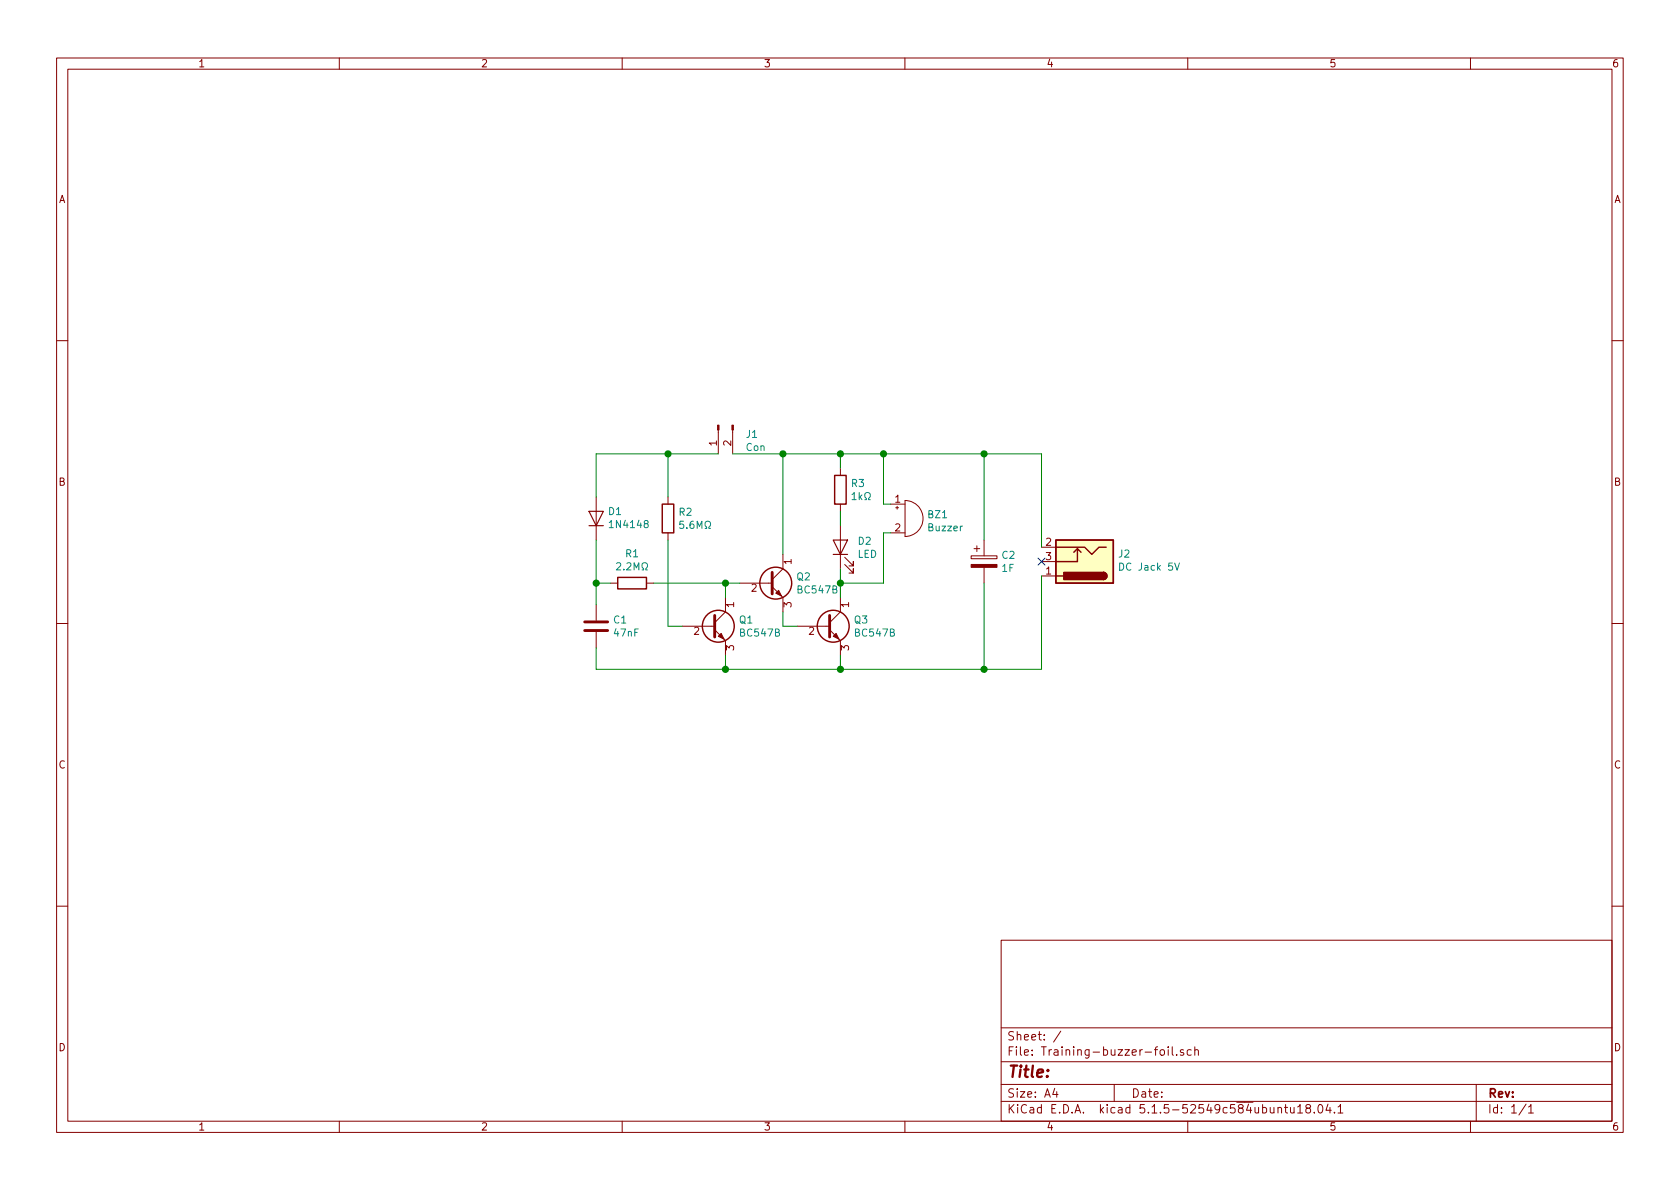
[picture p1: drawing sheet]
EESchema Schematic File Version 4
EELAYER 30 0
EELAYER END
$Descr A4 11693 8268
encoding utf-8
Sheet 1 1
Title ""
Date ""
Rev ""
Comp ""
Comment1 ""
Comment2 ""
Comment3 ""
Comment4 ""
$EndDescr
Wire Wire Line
	5450 4350 5450 4250
Wire Wire Line
	5850 3950 5850 4050
Wire Wire Line
	5850 4050 6150 4050
Connection ~ 5850 4050
Wire Wire Line
	5850 4050 5850 4150
Wire Wire Line
	6150 3150 5850 3150
Wire Wire Line
	5850 3150 5450 3150
Connection ~ 5850 3150
Wire Wire Line
	6850 3150 6150 3150
Connection ~ 6150 3150
Wire Wire Line
	4250 4050 4150 4050
Wire Wire Line
	4650 3150 4150 3150
Wire Wire Line
	4150 3450 4150 3150
Wire Wire Line
	5550 4350 5450 4350
Wire Wire Line
	5850 4550 5850 4650
Wire Wire Line
	5850 4650 6850 4650
Wire Wire Line
	4150 4650 5050 4650
Wire Wire Line
	5050 4650 5850 4650
Connection ~ 5050 4650
Wire Wire Line
	5050 4650 5050 4550
Connection ~ 5850 4650
Wire Wire Line
	4150 4500 4150 4650
Wire Wire Line
	4150 4200 4150 4050
Connection ~ 4150 4050
Wire Wire Line
	4650 4350 4750 4350
Wire Wire Line
	5050 4150 5050 4050
Connection ~ 5050 4050
Wire Wire Line
	5050 4050 5150 4050
Wire Wire Line
	4650 3150 4650 3450
Wire Wire Line
	5000 3150 4650 3150
Connection ~ 4650 3150
Wire Wire Line
	5100 3150 5450 3150
Connection ~ 5450 3150
Connection ~ 6850 4650
Connection ~ 6850 3150
NoConn ~ 7250 3900
Wire Wire Line
	4550 4050 5050 4050
$Comp
L Transistor_BJT:BC547 Q3
U 1 1
P 5750 4350
F 0 "Q3" H 5941 4396 50  0000 L CNN
F 1 "BC547B" H 5941 4305 50  0000 L CNN
F 2 "Package_TO_SOT_THT:TO-92_Inline" H 5950 4275 50  0001 L CIN
F 3 "http://www.fairchildsemi.com/ds/BC/BC547.pdf" H 5750 4350 50  0001 L CNN
	1    5750 4350
	1    0    0    -1  
$EndComp
$Comp
L Transistor_BJT:BC547 Q2
U 1 1
P 5350 4050
F 0 "Q2" H 5541 4096 50  0000 L CNN
F 1 "BC547B" H 5541 4005 50  0000 L CNN
F 2 "Package_TO_SOT_THT:TO-92_Inline" H 5550 3975 50  0001 L CIN
F 3 "http://www.fairchildsemi.com/ds/BC/BC547.pdf" H 5350 4050 50  0001 L CNN
	1    5350 4050
	1    0    0    -1  
$EndComp
$Comp
L Transistor_BJT:BC547 Q1
U 1 1
P 4950 4350
F 0 "Q1" H 5141 4396 50  0000 L CNN
F 1 "BC547B" H 5141 4305 50  0000 L CNN
F 2 "Package_TO_SOT_THT:TO-92_Inline" H 5150 4275 50  0001 L CIN
F 3 "http://www.fairchildsemi.com/ds/BC/BC547.pdf" H 4950 4350 50  0001 L CNN
	1    4950 4350
	1    0    0    -1  
$EndComp
$Comp
L Device:R R2
U 1 1
P 4650 3600
F 0 "R2" H 4720 3646 50  0000 L CNN
F 1 "5.6MΩ" H 4720 3555 50  0000 L CNN
F 2 "Resistor_THT:R_Axial_DIN0207_L6.3mm_D2.5mm_P10.16mm_Horizontal" V 4580 3600 50  0001 C CNN
F 3 "~" H 4650 3600 50  0001 C CNN
	1    4650 3600
	1    0    0    -1  
$EndComp
$Comp
L Device:R R3
U 1 1
P 5850 3400
F 0 "R3" H 5920 3446 50  0000 L CNN
F 1 "1kΩ" H 5920 3355 50  0000 L CNN
F 2 "Resistor_THT:R_Axial_DIN0207_L6.3mm_D2.5mm_P10.16mm_Horizontal" V 5780 3400 50  0001 C CNN
F 3 "~" H 5850 3400 50  0001 C CNN
	1    5850 3400
	1    0    0    -1  
$EndComp
$Comp
L Device:C C1
U 1 1
P 4150 4350
F 0 "C1" H 4265 4396 50  0000 L CNN
F 1 "47nF" H 4265 4305 50  0000 L CNN
F 2 "Capacitor_THT:C_Disc_D5.0mm_W2.5mm_P2.50mm" H 4188 4200 50  0001 C CNN
F 3 "~" H 4150 4350 50  0001 C CNN
	1    4150 4350
	1    0    0    -1  
$EndComp
$Comp
L Device:R R1
U 1 1
P 4400 4050
F 0 "R1" V 4193 4050 50  0000 C CNN
F 1 "2.2MΩ" V 4284 4050 50  0000 C CNN
F 2 "Resistor_THT:R_Axial_DIN0207_L6.3mm_D2.5mm_P10.16mm_Horizontal" V 4330 4050 50  0001 C CNN
F 3 "~" H 4400 4050 50  0001 C CNN
	1    4400 4050
	0    1    1    0   
$EndComp
$Comp
L Device:Buzzer BZ1
U 1 1
P 6300 3600
F 0 "BZ1" H 6452 3629 50  0000 L CNN
F 1 "Buzzer" H 6452 3538 50  0000 L CNN
F 2 "Buzzer_Beeper:Buzzer_12x9.5RM7.6" V 6275 3700 50  0001 C CNN
F 3 "~" V 6275 3700 50  0001 C CNN
	1    6300 3600
	1    0    0    -1  
$EndComp
Wire Wire Line
	6150 3150 6150 3500
$Comp
L Device:LED D2
U 1 1
P 5850 3800
F 0 "D2" V 5889 3683 50  0000 R CNN
F 1 "LED" V 5798 3683 50  0000 R CNN
F 2 "LED_THT:LED_D5.0mm_Horizontal_O1.27mm_Z3.0mm" H 5850 3800 50  0001 C CNN
F 3 "~" H 5850 3800 50  0001 C CNN
	1    5850 3800
	0    -1   -1   0   
$EndComp
$Comp
L Device:CP C2
U 1 1
P 6850 3900
F 0 "C2" H 6968 3946 50  0000 L CNN
F 1 "1F" H 6968 3855 50  0000 L CNN
F 2 "Training-buzzer-foil:CP_Radial_Supercap_D21.5mm_P5.00mm" H 6888 3750 50  0001 C CNN
F 3 "~" H 6850 3900 50  0001 C CNN
	1    6850 3900
	1    0    0    -1  
$EndComp
Wire Wire Line
	6850 4050 6850 4650
$Comp
L Connector:Barrel_Jack_Switch J2
U 1 1
P 7550 3900
F 0 "J2" H 7320 3850 50  0000 R CNN
F 1 "DC Jack 5V" H 7320 3941 50  0000 R CNN
F 2 "Connector_BarrelJack:BarrelJack_Horizontal" H 7600 3860 50  0001 C CNN
F 3 "~" H 7600 3860 50  0001 C CNN
	1    7550 3900
	-1   0    0    1   
$EndComp
Wire Wire Line
	7250 4000 7250 4650
Wire Wire Line
	5850 3550 5850 3650
Wire Wire Line
	6200 3700 6150 3700
Wire Wire Line
	6150 3700 6150 4050
Wire Wire Line
	6150 3500 6200 3500
Wire Wire Line
	5850 3150 5850 3250
Wire Wire Line
	4650 3750 4650 4350
$Comp
L Device:D D1
U 1 1
P 4150 3600
F 0 "D1" V 4196 3521 50  0000 R CNN
F 1 "1N4148" V 4105 3521 50  0000 R CNN
F 2 "Diode_THT:D_A-405_P7.62mm_Horizontal" H 4150 3600 50  0001 C CNN
F 3 "~" H 4150 3600 50  0001 C CNN
	1    4150 3600
	0    -1   -1   0   
$EndComp
Wire Wire Line
	4150 3750 4150 4050
Wire Wire Line
	6850 3150 6850 3750
$Comp
L Connector:Conn_01x02_Male J1
U 1 1
P 5000 2950
F 0 "J1" V 5062 2762 50  0000 R CNN
F 1 "Con" V 5153 2762 50  0000 R CNN
F 2 "Training-buzzer-foil:Foil_Plug_Connector" H 5000 2950 50  0001 C CNN
F 3 "~" H 5000 2950 50  0001 C CNN
	1    5000 2950
	0    -1   1    0   
$EndComp
Wire Wire Line
	7250 4650 6850 4650
Wire Wire Line
	7250 3150 7250 3800
Wire Wire Line
	7250 3150 6850 3150
Wire Wire Line
	5450 3150 5450 3850
$EndSCHEMATC
